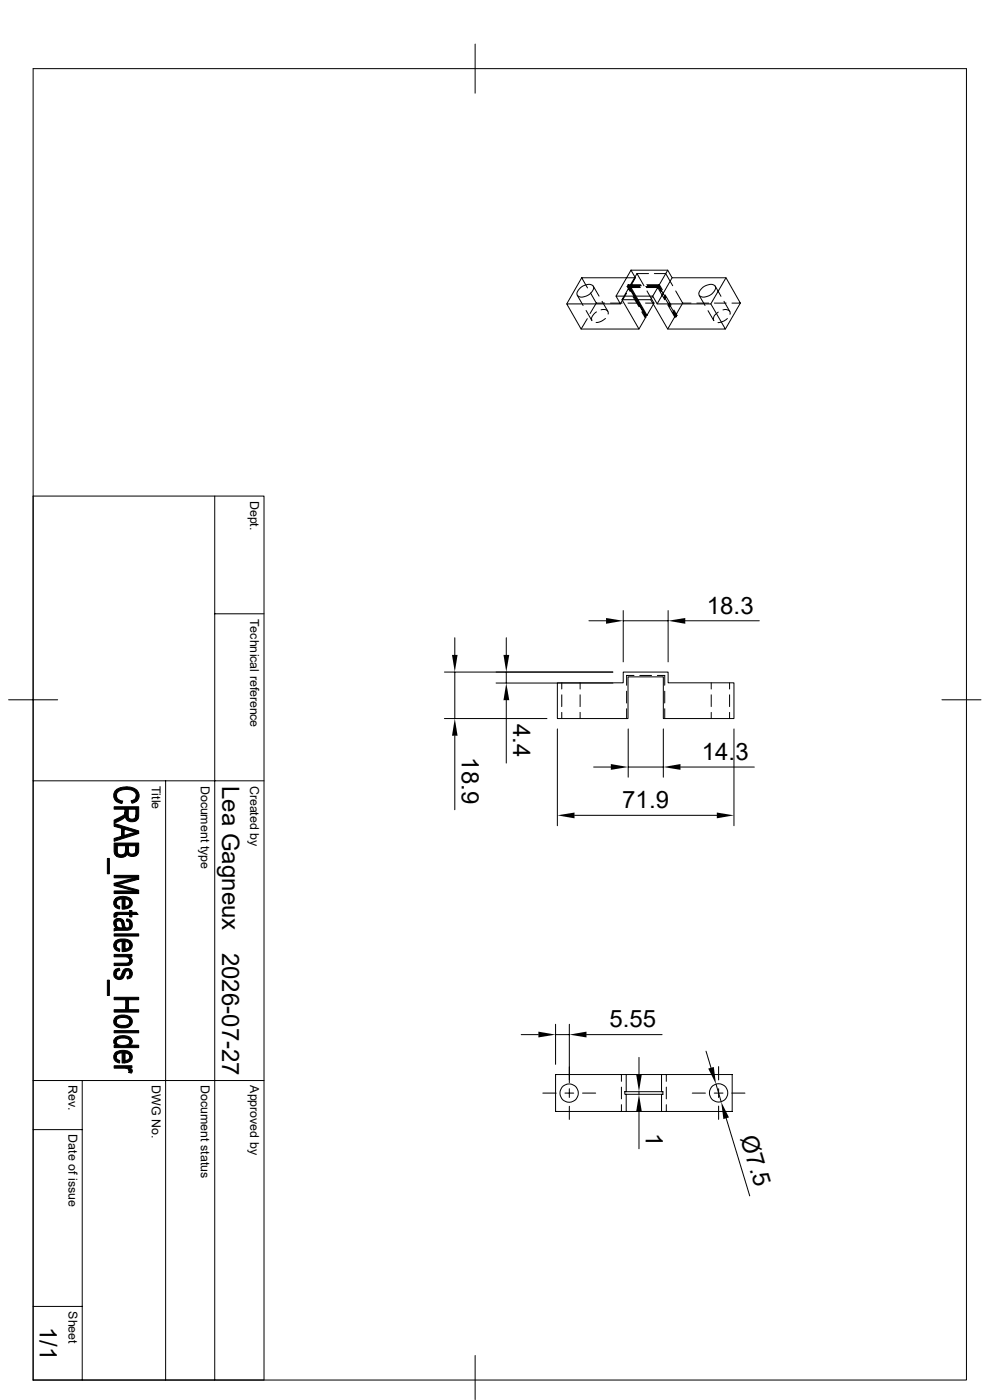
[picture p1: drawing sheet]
<svg xmlns="http://www.w3.org/2000/svg" width="210mm" height="297mm" viewBox="0 0 210 297" stroke-linecap="round" stroke-linejoin="round" font-family="sans-serif">
<g fill="none" stroke="#000" stroke-width=".21">
<path d="M7 14.6h198v278.2h-198zM100.8 9.4v10.4M123.4 58.9l1.2 2.2M123.4 58.9l-3.2 5.6M133.9 57.3l.9 1.6h-11.4M133.9 57.3h7.7l1 1.6h11.4l3.1 5.4M133.9 57.3l-3.2 5.5M134.8 58.9l-1.3 2.3M135.1 58l1.5 2.6M135.1 58h2.5M135.1 58l-1.5 2.6M138.8 58h2.4l1.5 2.6"/>
<path d="M141.6 57.3l-3.6 6.3M142.6 58.9l-3.2 5.6M154 58.9l-3.2 5.6M120.2 64.5h11.4l-.9-1.7h7.8l.9 1.7h11.4l3.1 5.3h-12.3l-3.6-6.2h-6l3.6 6.2h-12.3zM122.5 62.7l1.2 2.1M122.9 61.3a2.25 2.25 0 0 1 3-.6 2.07 2.07 0 0 1-2 2.2 .93 .93 0 0 1-1.3-.1 .93 .93 0 0 1 .1-1.2zM124.3 65.9l1.3 2.1M124.6 67.6l-1.3 2.2M125.3 62.1l1.2 2.2M125.9 60.7l1.2 2.1M126.5 64.3h1.8M126.5 64.3l-1.3 2.2"/>
<path d="M126.5 66.2a1.65 1.65 0 0 0-.9 1.7M127.5 65.7a.93 .93 0 0 1 1.1 0 .93 .93 0 0 1 .4 .9M127.7 63.9l1.2 2.1M128.4 67.6l-.9 .6-1.1 .2M129.5 64.3h2.5M132.9 62.2l-1.3 2.3M133.1 60.8l.6 1M133.1 60.8h2.6M133.2 64.3h2.5M133.3 60.4l3.7 6.5h.2M133.3 60.4h2.6M133.3 60.4l-.2 .4"/>
<path d="M133.4 61h2.4M133.4 61l3.6 6.2M133.4 61l-1.4 2.6M133.6 60.6l3.6 6.3M133.6 60.6h2.5M134.3 62.9l1.3 2.2M136.1 66.2l.7 1M136.8 67.2h.2M136.9 64.3h1.8M137 60.8h2.7l.6 1M137 66.9l-.2 .3M137 67.2l-1.4 2.6"/>
<path d="M137.1 61h2.4l1.5 2.6M137.2 60.4h2.7l.6 1.1M137.2 61.7l1.5 2.6M137.3 60.6h2.4l1.5 2.6M138.7 64.3l-1.5 2.6M140.9 62.9l1.3 2.2M141.1 62.6l1.3 2.1M141.6 64.6l1.5 2.6M141.9 64.3l1.4 2.6h.3M142.7 66.2l.7 1M143 65.8l.6 1.1M143.1 67.2h.3"/>
<path d="M143.1 67.2l-1.5 2.6M143.3 61.7l1.5 2.6M143.6 66.9l-.2 .3M144.8 64.3h1.8M144.8 64.3l-1.5 2.6M147.8 64.3h2.5M148.3 62.7l1.3 2.1M148.8 61.3a2.25 2.25 0 0 1 2.9-.6 2.07 2.07 0 0 1-1.9 2.2 .93 .93 0 0 1-1.3-.1 .93 .93 0 0 1 0-1.2zM150.2 65.9l1.2 2.1M151.6 64.3h2.5M151.7 60.7l1.3 2.2M152.4 66.2a1.49 1.49 0 0 0-1 1.8"/>
<path d="M153.4 65.7a.95 .95 0 0 1 1 0 .95 .95 0 0 1 .5 1M153.6 63.9l1.2 2.2M154.3 67.6l-.7 .5-1.3 .4M155.3 64.3h1.8M157.1 64.3l-3.2 5.5M7 105.2h49v187.6h-49M45.6 105.2v187.6M45.6 130.2h10.4M96.5 135.3v3.6M107.4 135.3v3.6M124.9 131.7h3.7M132.2 129.5v10.9"/>
<path d="M132.2 131.7h9.5M141.7 129.5v10.9M145.4 131.7h15.7M1.8 148.5h10.4M94.3 142.6h35.7M94.3 152.4h21.7M96.5 142.6v9.8M96.5 156.1v15.7M105.2 144.9h24.8M107.4 142.6v2.3M107.4 148.5v13.4M118.2 154.6v20.6"/>
<path d="M118.2 144.9h14v-2.3h9.5v2.3h14v7.5h-15v-8.8h-7.5v8.8h-15zM119.2 144.9v1.3M119.2 147.4v2.5M119.2 151.1v1.3M123.1 144.9v1.3M123.1 147.4v2.5M123.1 151.1v1.3M132.9 146.6v2.5M132.9 150.4v2M133.3 154.6v10.3M134.5 143.3h-1.6v2.1M135.7 143.3h2.5"/>
<path d="M139.4 143.3h1.6v2.1M140.7 154.6v10.3M141 146.6v2.5M141 150.4v2M150.9 144.9v1.3M150.9 147.4v2.5M150.9 151.1v1.3M154.8 144.9v1.3M154.8 147.4v2.5M154.8 151.1v1.3M155.7 154.6v20.6M199.8 148.5h8.3"/>
<path d="M7 165.7h49M35.1 165.7v127.1M121.9 173h30.2M125.9 162.7h3.7M133.3 162.7h7.4M144.4 162.7h15.6M110.6 219.5h3.6M117.9 217.3v8.5M117.9 219.5h2.9M120.8 217.3v12.4M124.4 219.5h16.1M7 239.6h10.4"/>
<path d="M7 229.2h49M17.4 229.2v63.6M115.1 231.9h2.9M119.8 231.9h1.9M120.8 231v1.8M120.8 234.7v2.8M123.6 231.9h2.8M131.8 228v1.4M131.8 230.6v2.5M131.8 234.4v1.4M132.8 228v3.6M132.8 232.2v3.6"/>
<path d="M135.6 224.3v3.7M135.6 231.6v.6M135.6 235.8v7.9M140.3 228h15v7.8h-22.5M140.3 228h-22.4v7.8h14.9M140.3 231.6h-7.8v.6h.3M140.3 231.6h.3v.6h-7.8M140.3 228v3.6M140.3 232.2v3.6M141.4 228v1.4M141.4 230.6v2.5M141.4 234.4v1.4"/>
<path d="M146.9 231.9h2.7M149.8 223l1 3.5M151.5 231.9h1.9M151.9 230l1.1 3.8M152.4 226.3v2.8M152.4 231v1.8M152.4 234.7v2.8M154.1 237.2l4.9 16.5M155.2 231.9h2.8M7 277.2h10.4M100.8 287.6v9.3"/>
<circle cx="120.7" cy="231.9" r="1.95"/>
<circle cx="152.4" cy="231.9" r="1.95"/>
</g>
<g fill="#000" stroke="#000" stroke-width=".21">
<path d="M24.7 168.8a1.17 1.17 0 0 0 1.3 1.1l-.1 .6-1.1-.4-.2-.2z" fill-rule="evenodd"/>
<path d="M24.2 174l1.1-.5a1.36 1.36 0 0 0 1.2-1.2l.1 .9-.5 .5-1.9 1z" fill-rule="evenodd"/>
<path d="M27.1 171.7v1.1a.85 .85 0 0 0 .8 1 .85 .85 0 0 0 .9-.9v1.3l-.6 .1-1-.1z" fill-rule="evenodd"/>
<path d="M27.8 169.9l.9-.4 .2-.7v1.2l-.9 .4z" fill-rule="evenodd"/>
<path d="M24.2 171.2h5.2l-.1 2.5-.5 .5v-2.5h-1.7v2.4l-.5-.8-.1-1.6h-2.3z" fill-rule="evenodd"/>
<path d="M24.2 174.7l5.2 1.6v.5l-.5-.3-2.6-.6-.5 1.5v-1.7l-1.6-.4z" fill-rule="evenodd"/>
<path d="M24.2 177.9l1.6-.5 .5-1.5v1.3l2.6-.7 .5 .3-5.2 1.7z" fill-rule="evenodd"/>
<path d="M24.5 167.8a3.5 3.5 0 0 1 4.8 .1 1.53 1.53 0 0 1-.4 2.1v-1.2a1.7 1.7 0 0 0-2.1-1.3 1.75 1.75 0 0 0-2.1 1.3l-.1 1.1a1.6 1.6 0 0 1-.1-2.1z" fill-rule="evenodd"/>
<path d="M22.8 182.1h.4v3.3h-.4z" fill-rule="evenodd"/>
<path d="M24.2 198.1h5.2v.5h-5.2z" fill-rule="evenodd"/>
<path d="M24.6 196l.1 .9-.1-.1z" fill-rule="evenodd"/>
<path d="M24.3 193.8l.5-.3v1l-.6 .1z" fill-rule="evenodd"/>
<path d="M24.4 190.8l.2-.3v1.2l.3 .4 .5 .2v.5a1.26 1.26 0 0 1-1.2-.7 1.26 1.26 0 0 1 .2-1.3z" fill-rule="evenodd"/>
<path d="M24.4 195.1a1.36 1.36 0 0 1 1.8 .2l-.1 1.5-.2-.4a.72 .72 0 0 0-.2-.8 .72 .72 0 0 0-.9-.1l-.2 .3v1a1.22 1.22 0 0 1-.2-1.7z" fill-rule="evenodd"/>
<path d="M24.8 179.4v1a.91 .91 0 0 0 1 1 .91 .91 0 0 0 .8-1.1l-.1 1.4-.6 .2-1-.2h-.1z" fill-rule="evenodd"/>
<path d="M24.6 190.5a2.91 2.91 0 0 1 2.9 0v1.1l-.2-.6-.8-.3v2.1l-.2 .1h-.4v-2.2l-.9 .2-.4 .7z" fill-rule="evenodd"/>
<path d="M24.6 199.6a3.2 3.2 0 0 1 2.9 0v1l-.2-.6-.8-.3v2.1l-.2 .1h-.4v-2.2l-.9 .2-.4 .7z" fill-rule="evenodd"/>
<path d="M26.9 194.9l.7 .3-.1 1a.66 .66 0 0 0-.7-.8z" fill-rule="evenodd"/>
<path d="M26.5 190.7v1.6h.4l.6-.5v-1.3a1.23 1.23 0 0 1 .5 1.5 1.23 1.23 0 0 1-1.3 .8h-.2z" fill-rule="evenodd"/>
<path d="M24.7 196.3l.4 .4 1 .1 .1-1.5 .2 .8a.57 .57 0 0 0 .5 .8 .57 .57 0 0 0 .6-.7l.1-1a1.21 1.21 0 0 1 .4 1.5 1.21 1.21 0 0 1-1.4 .7h-1.8l-.6 .1v-.5l.5-.1z" fill-rule="evenodd"/>
<path d="M27.2 179.4v.9a.8 .8 0 0 0 .8 .9 .8 .8 0 0 0 .8-1v1.4l-1 .1-.5-.2-.2-.1z" fill-rule="evenodd"/>
<path d="M24.8 193.5h2.7v-.3h.5v.3h.9l.4 .5h-1.3v.5h-.5v-.5h-2.2l-.4 .1-.1 .2z" fill-rule="evenodd"/>
<path d="M24.2 178.9h5.2l-.1 2.1-.5 .5v-2.1h-1.6l-.1 2-.1-.3-.4 .5v-2.2h-1.8v2.3l-.5-.5-.1-.4z" fill-rule="evenodd"/>
<path d="M24.2 187.4l5.2 1.4v.8l-.8-.6-4.4-1.1z" fill-rule="evenodd"/>
<path d="M24.2 187.4l4.5-1.2 .7 .3-4.4 1.2z" fill-rule="evenodd"/>
<path d="M24.2 189h4.4l.8 .6h-5.2z" fill-rule="evenodd"/>
<path d="M24.2 185.7h5.2v.8l-.7-.3h-4.5z" fill-rule="evenodd"/>
<path d="M22.8 207.9h.4v3.3h-.4z" fill-rule="evenodd"/>
<path d="M24.2 218.7h5.2v.4h-5.2z" fill-rule="evenodd"/>
<path d="M24.4 199.8l.2-.2v1.1l.3 .4 .5 .2v.5a1.26 1.26 0 0 1-1.2-.7 1.26 1.26 0 0 1 .2-1.3z" fill-rule="evenodd"/>
<path d="M24.6 205.6l.7-.2 .1 .5-.5 .1-.3 .6z" fill-rule="evenodd"/>
<path d="M24.6 215.7a2.91 2.91 0 0 1 2.9 0v1a1.37 1.37 0 0 0-1.9-.8l-.7 .3-.3 .5z" fill-rule="evenodd"/>
<path d="M27.4 202.9l.2 .1-.1 .8z" fill-rule="evenodd"/>
<path d="M24.4 205.8l.2-.2v1a.6 .6 0 0 0 .6 .7 .6 .6 0 0 0 .6-.7 1.18 1.18 0 0 1 1.8-1l-.1 1a.53 .53 0 0 0-.5-.7 .53 .53 0 0 0-.5 .7 1.21 1.21 0 0 1-1.7 1.1 1.21 1.21 0 0 1-.4-1.9z" fill-rule="evenodd"/>
<path d="M24.2 202.5h3.8v.4h-.6v.5l-.3-.3-.4-.1h-2.5z" fill-rule="evenodd"/>
<path d="M26.5 199.7v1.6h.4l.6-.6v-1.1a1.23 1.23 0 0 1 .5 1.4 1.23 1.23 0 0 1-1.3 .8h-.2z" fill-rule="evenodd"/>
<path d="M24.2 204.3h2.5a.74 .74 0 0 0 .8-.5l.1-.8a1.02 1.02 0 0 1 .4 1.3 1.02 1.02 0 0 1-1.2 .6h-2.6z" fill-rule="evenodd"/>
<path d="M27.6 205.6a1.12 1.12 0 0 1 .4 1.3 1.12 1.12 0 0 1-1 .8l-.1-.5a.58 .58 0 0 0 .6-.6z" fill-rule="evenodd"/>
<path d="M24.4 215.9l.2-.2v1a1.53 1.53 0 0 0 2.1 .8l.7-.4 .1-1.4a1.26 1.26 0 0 1 .5 1.5 1.26 1.26 0 0 1-1.2 .8 2.29 2.29 0 0 1-2.6-.9l-.1-.6z" fill-rule="evenodd"/>
<path d="M24.2 214.2h2.5l.6-2.1v2.1h2.1v.5h-5.2z" fill-rule="evenodd"/>
<path d="M24.2 211.6h5.2v.5h-2.1l-.6 2.1v-2.1h-2.5z" fill-rule="evenodd"/>
<path d="M24.3 220.3l.3-.2 .1 1.7-.6-.6v-.5z" fill-rule="evenodd"/>
<path d="M24.3 223.5l.3-.3v1.1l.3 .4 .5 .3v.5a1.3 1.3 0 0 1-1.1-2z" fill-rule="evenodd"/>
<path d="M24.7 223.1a3 3 0 0 1 2.8 .1v1l-.2-.6-.8-.2v2.1h-.6v-2.1l-.9 .2-.4 .6z" fill-rule="evenodd"/>
<path d="M24.2 226.1h3.8v.5h-.6v.6a1.08 1.08 0 0 0-1.2-.6h-2z" fill-rule="evenodd"/>
<path d="M24.6 220.1a2.68 2.68 0 0 1 3.3 .4l.2 .6-.5 .6-.1-.7a1.44 1.44 0 0 0-1.9-.7l-.6 .1-.4 .6z" fill-rule="evenodd"/>
<path d="M26.5 223.4v1.6l.6-.1 .3-.3 .1-1.4a1.25 1.25 0 0 1 .4 1.5 1.25 1.25 0 0 1-1.3 .8h-.1z" fill-rule="evenodd"/>
<path d="M27.4 226.6l.3 .1a.55 .55 0 0 1 .4 .4 .55 .55 0 0 1-.2 .6l-.6-.2z" fill-rule="evenodd"/>
<path d="M24.7 221.2a2.12 2.12 0 0 0 2.7 .1l.1-.3 .1 .7h1.8v.5h-5.2v-.4h.5z" fill-rule="evenodd"/>
</g>
<g fill="#000">
<path d="M95.9 138.9h1.2l-.6 3.7zM106.8 138.9h1.2l-.6 3.7zM128.6 131.1l3.6 .6-3.6 .6zM141.7 131.7l3.7-.6v1.2zM96.5 152.4l.6 3.7h-1.2zM107.4 144.9l.6 3.6h-1.2zM118.2 173l3.7-.6v1.2zM129.6 162.1l3.7 .6-3.7 .6zM140.7 162.7l3.7-.6v1.2zM152.1 172.4l3.6 .6-3.6 .6zM114.2 218.9l3.7 .6-3.7 .6zM120.8 219.5l3.6-.6v1.2z"/>
<path d="M135 228h1.1l-.5 3.6zM135.6 232.2l.5 3.6h-1.1zM150.2 226.7l1.2-.3 .5 3.6zM153 233.8l1.6 3.3-1.1 .3z"/>
</g>
<g font-size="5.1">
<text x="149.9" y="130.2">18.3</text>
<text x="108.9" y="153.6" transform="rotate(90 108.9 153.6)">4.4</text>
<text x="98" y="160.7" transform="rotate(90 98 160.7)">18.9</text>
<text x="148.9" y="161.2">14.3</text>
<text x="47.1" y="166.7" transform="rotate(90 47.1 166.7)">Lea Gagneux</text>
<text x="132" y="171.5">71.9</text>
<text x="47.1" y="202.1" transform="rotate(90 47.1 202.1)">2026-07-27</text>
<text x="129.3" y="218">5.55</text>
<text x="137" y="240.3" transform="rotate(90 137 240.3)">1</text>
<text x="157" y="241.5" transform="rotate(73 157 241.5)">Ø7.5</text>
<text x="8.4" y="281.4" transform="rotate(90 8.4 281.4)">1/1</text>
</g>
<g font-size="2.6">
<text x="53.1" y="106.3" transform="rotate(90 53.1 106.3)">Dept.</text>
<text x="53.1" y="131.3" transform="rotate(90 53.1 131.3)">Technical reference</text>
<text x="32.2" y="166.7" transform="rotate(90 32.2 166.7)">Title</text>
<text x="42.6" y="166.7" transform="rotate(90 42.6 166.7)">Document type</text>
<text x="53.1" y="166.7" transform="rotate(90 53.1 166.7)">Created by</text>
<text x="14.5" y="230.2" transform="rotate(90 14.5 230.2)">Rev.</text>
<text x="32.2" y="230.2" transform="rotate(90 32.2 230.2)">DWG No.</text>
<text x="42.6" y="230.2" transform="rotate(90 42.6 230.2)">Document status</text>
<text x="53.1" y="230.2" transform="rotate(90 53.1 230.2)">Approved by</text>
<text x="14.5" y="240.7" transform="rotate(90 14.5 240.7)">Date of issue</text>
<text x="14.5" y="278.2" transform="rotate(90 14.5 278.2)">Sheet</text>
</g>
</svg>
